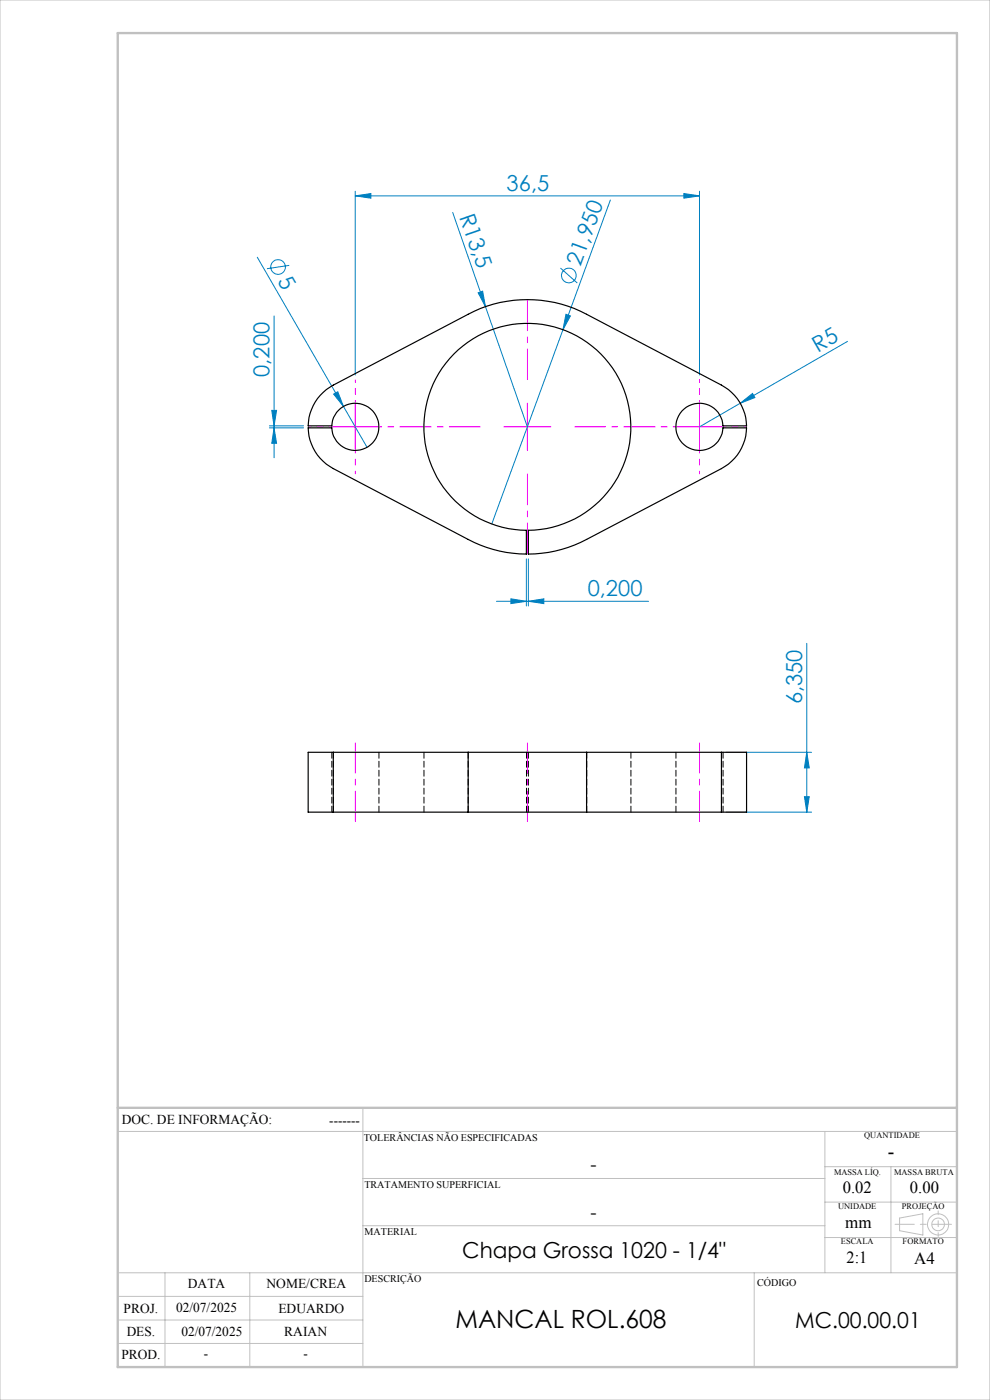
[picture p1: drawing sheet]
<svg xmlns="http://www.w3.org/2000/svg" width="210mm" height="297mm" viewBox="0 0 210 297" stroke-linecap="round" stroke-linejoin="round" font-family="sans-serif">
<g fill="none" stroke="#0080c0" stroke-width=".21">
<path d="M54.6 54.6l18.2 31.6M61.3 56.3l-4.7 .7M75.4 41.6l3.3-.5v.9zM75.4 40.6v38.9M75.4 41.6h73M96 45.1l15.9 45.5M118.9 56.9l3.5 3.1M129.5 42.4l-10.1 27.6M145.1 41.1l3.3 .5-3.3 .4zM148.4 40.6v38.9M58.1 67v30.1M101.4 62.1l1-.3 .6 3.2z"/>
<path d="M119.4 70l-15.1 41.2M120.1 66.7l.9 .3-1.6 3zM179.8 72.4l-22.8 13.1M57.1 90.3h7.3M57.1 90.8h7.3M57.6 87.1h1.1l-.6 3.2zM58.1 90.8l.6 3.2h-1.1zM70.8 83.6l.8-.5 1.2 3.1zM72.8 86.2l5.1 8.7M157 85.5l2.6-2 .5 .8zM157 85.5l-8.6 5.1M111.7 118.6v9.9"/>
<path d="M112.1 118.6v9.9M105.3 127.6h32.3M108.4 127l3.3 .6-3.3 .5zM112.1 127.6l3.3-.6v1.1zM171.1 136.5v35.8M154 159.6h18.2M171.1 159.6l.6 3.3h-1.1zM154 172.3h18.2M170.6 169h1.1l-.6 3.3z"/>
<circle cx="59" cy="56.6" r="1.55"/>
<circle cx="120.7" cy="58.4" r="1.56"/>
</g>
<g fill="none" stroke="#c0c0c0" stroke-width=".21">
<path d="M0 0h210v297h-210zM77 235v55M25 240h178M77 250h98M175 240v30M175 255h28M175 247.5h28M189 247.5v22.5M190.8 258.4l5-.9v4.5l-5-.9zM25 275h52M25 270h178M35 270v20"/>
<path d="M53 270v20M77 260h98M160 270v20M175 262.5h28M25 285h52M25 280h52"/>
<circle cx="199" cy="259.7" r="1.34"/>
<circle cx="199" cy="259.7" r="2.25"/>
</g>
<path d="M70.4 90.5h-5M75.4 85.5v-5M75.4 95.5v5M80.4 90.5h5M143.4 90.5h-5M148.4 85.5v-5M148.4 95.5v5M153.4 90.5h5" fill="none" stroke="#f0f" stroke-width=".21" stroke-dasharray="15.2 1.3 1.3 1.3" stroke-dashoffset="14.6"/>
<path d="M101.9 90.5h-17M111.9 80.5v-16.9M121.9 90.5h16.9M111.9 100.5v17" fill="none" stroke="#f0f" stroke-width=".21" stroke-dasharray="15.2 1.3 1.3 1.3" stroke-dashoffset="8.7"/>
<path d="M70.4 90.6h10M75.4 85.5v10.1M106.9 90.6h10M111.9 85.5v10.1M143.4 90.6h10M148.4 85.5v10.1" fill="none" stroke="#f0f" stroke-width=".21"/>
<path d="M75.4 174.3v-16.7M111.9 174.3v-16.7M148.4 174.3v-16.7" fill="none" stroke="#f0f" stroke-width=".21" stroke-dasharray="15.2 1.3 1.3 1.3" stroke-dashoffset="8.8"/>
<path d="M201.8 259.7h-11.9" fill="none" stroke="#c0c0c0" stroke-width=".21" stroke-dasharray="15.2 1.3 1.3 1.3" stroke-dashoffset="11.2"/>
<path d="M199 256.9v5.4" fill="none" stroke="#c0c0c0" stroke-width=".21" stroke-dasharray="15.2 1.3 1.3 1.3" stroke-dashoffset="14.4"/>
<path d="M25 7h178v283h-178zM25 235h178" fill="none" stroke="#c0c0c0" stroke-width=".5"/>
<g fill="#0080c0">
<path d="M101.4 62.1l1-.3 .6 3.2z"/>
<path d="M70.8 83.6l.8-.5 1.2 3.1z"/>
<path d="M157 85.5l2.6-2 .5 .8z"/>
<path d="M120.1 66.7l.9 .3-1.6 3z"/>
<path d="M108.4 127l3.3 .6-3.3 .5zM112.1 127.6l3.3-.6v1.1z"/>
<path d="M75.4 41.6l3.3-.5v.9zM145.1 41.1l3.3 .5-3.3 .4z"/>
<path d="M57.6 87.1h1.1l-.6 3.2zM58.1 90.8l.6 3.2h-1.1zM171.1 159.6l.6 3.3h-1.1zM170.6 169h1.1l-.6 3.3z"/>
</g>
<g fill="none" stroke="#000" stroke-width=".25">
<path d="M67.9 83.9a9.6 9.6 0 0 1 2.8-2.2l28.6-15a27 27 0 0 1 25.1 0l28.6 15a10 10 0 0 1 5.4 8.6h-5a5 5 0 0 0-7.6-4 5 5 0 0 0 0 8.5 5 5 0 0 0 7.6-4h5a10 10 0 0 1-5.4 8.6l-28.6 15a26.6 26.6 0 0 1-12.3 3.1v-5a21.9 21.9 0 0 0 19.2-32.2 21.9 21.9 0 0 0-37.4-2.2 21.9 21.9 0 0 0 15.2 34.2l2.6 .2v5a26.4 26.4 0 0 1-12.4-3.1l-28.6-15a10 10 0 0 1-5.3-8.6h5a5 5 0 0 0 7.5 4 5 5 0 0 0 0-8.5 5 5 0 0 0-7.5 4h-5a10.2 10.2 0 0 1 2.5-6.4zM70.7 159.6h-5.3v12.7h5.3M70.7 159.6h28.6M70.7 159.6v12.7M99.3 159.6h25.1M99.3 159.6v12.7M124.4 159.6v12.7M124.4 159.6h28.6M153 159.6h5.4v12.7h-5.4M153 159.6v12.7M70.7 172.3h28.6M99.3 172.3h25.1"/>
<path d="M124.4 172.3h28.6"/>
</g>
<path d="M89.9 159.6v12.7M111.7 159.6v12.7M112.1 159.6v12.7M143.4 159.6v12.7M70.4 172.3v-12.7M70.7 172.3v-12.7M80.4 172.3v-12.7M99.3 172.3v-12.7M124.5 172.3v-12.7M133.8 172.3v-12.7M153 172.3v-12.7M153.4 172.3v-12.7" fill="none" stroke="#000" stroke-width=".21" stroke-dasharray="1.3 .6"/>
<text font-size="5.3" x="96.6" y="281.7">MANCAL ROL.608</text>
<g font-size="4.7" fill="#0080c0">
<text x="107.5" y="40.5">36,5</text>
<text x="97.4" y="46" transform="rotate(71 97.4 46)">R13,5</text>
<text x="58.8" y="59.7" transform="rotate(60 58.8 59.7)">5</text>
<text x="123.2" y="56.6" transform="rotate(-70 123.2 56.6)">21,950</text>
<text x="173.5" y="74.9" transform="rotate(-30 173.5 74.9)">R5</text>
<text x="57.2" y="79.9" transform="rotate(-90 57.2 79.9)">0,200</text>
<text x="124.7" y="126.5">0,200</text>
<text x="170.1" y="149.4" transform="rotate(-90 170.1 149.4)">6,350</text>
</g>
<g font-size="4.7">
<text x="98" y="266.8">Chapa Grossa 1020 - 1/4&quot;</text>
<text x="168.7" y="281.7">MC.00.00.01</text>
</g>
<text font-size="4.3" x="188.3" y="245.8">-</text>
<g font-size="4">
<text x="125.2" y="248.4">-</text>
<text x="125.2" y="258.6">-</text>
</g>
<g font-size="3.6">
<text x="178.8" y="253.1">0.02</text>
<text x="193" y="253.1">0.00</text>
<text x="179.3" y="260.6">mm</text>
<text x="179.6" y="267.9">2:1</text>
<text x="193.9" y="268.1">A4</text>
</g>
<g font-size="2.9">
<text x="25.9" y="238.4">DOC. DE INFORMAÇÃO:</text>
<text x="69.8" y="238.6">-------</text>
<text x="39.9" y="273.2">DATA</text>
<text x="56.5" y="273.2">NOME/CREA</text>
<text x="26.2" y="278.6">PROJ.</text>
<text x="37.4" y="278.2">02/07/2025</text>
<text x="59" y="278.6">EDUARDO</text>
<text x="26.9" y="283.4">DES.</text>
<text x="38.5" y="283.4">02/07/2025</text>
<text x="60.3" y="283.4">RAIAN</text>
<text x="25.7" y="288.3">PROD.</text>
<text x="43.3" y="288">-</text>
<text x="64.4" y="288">-</text>
</g>
<g font-size="2.2">
<text x="77.2" y="242.1">TOLERÂNCIAS NÃO ESPECIFICADAS</text>
<text x="77.3" y="251.9">TRATAMENTO SUPERFICIAL</text>
<text x="77.3" y="261.9">MATERIAL</text>
<text x="77.3" y="272.1">DESCRIÇÃO</text>
<text x="160.6" y="272.8">CÓDIGO</text>
</g>
<g font-size="1.8">
<text x="183.3" y="241.4">QUANTIDADE</text>
<text x="176.9" y="249.2">MASSA LÍQ.</text>
<text x="189.7" y="249.2">MASSA BRUTA</text>
<text x="177.8" y="256.5">UNIDADE</text>
<text x="191.3" y="256.5">PROJEÇÃO</text>
<text x="178.4" y="264">ESCALA</text>
<text x="191.5" y="264">FORMATO</text>
</g>
</svg>
